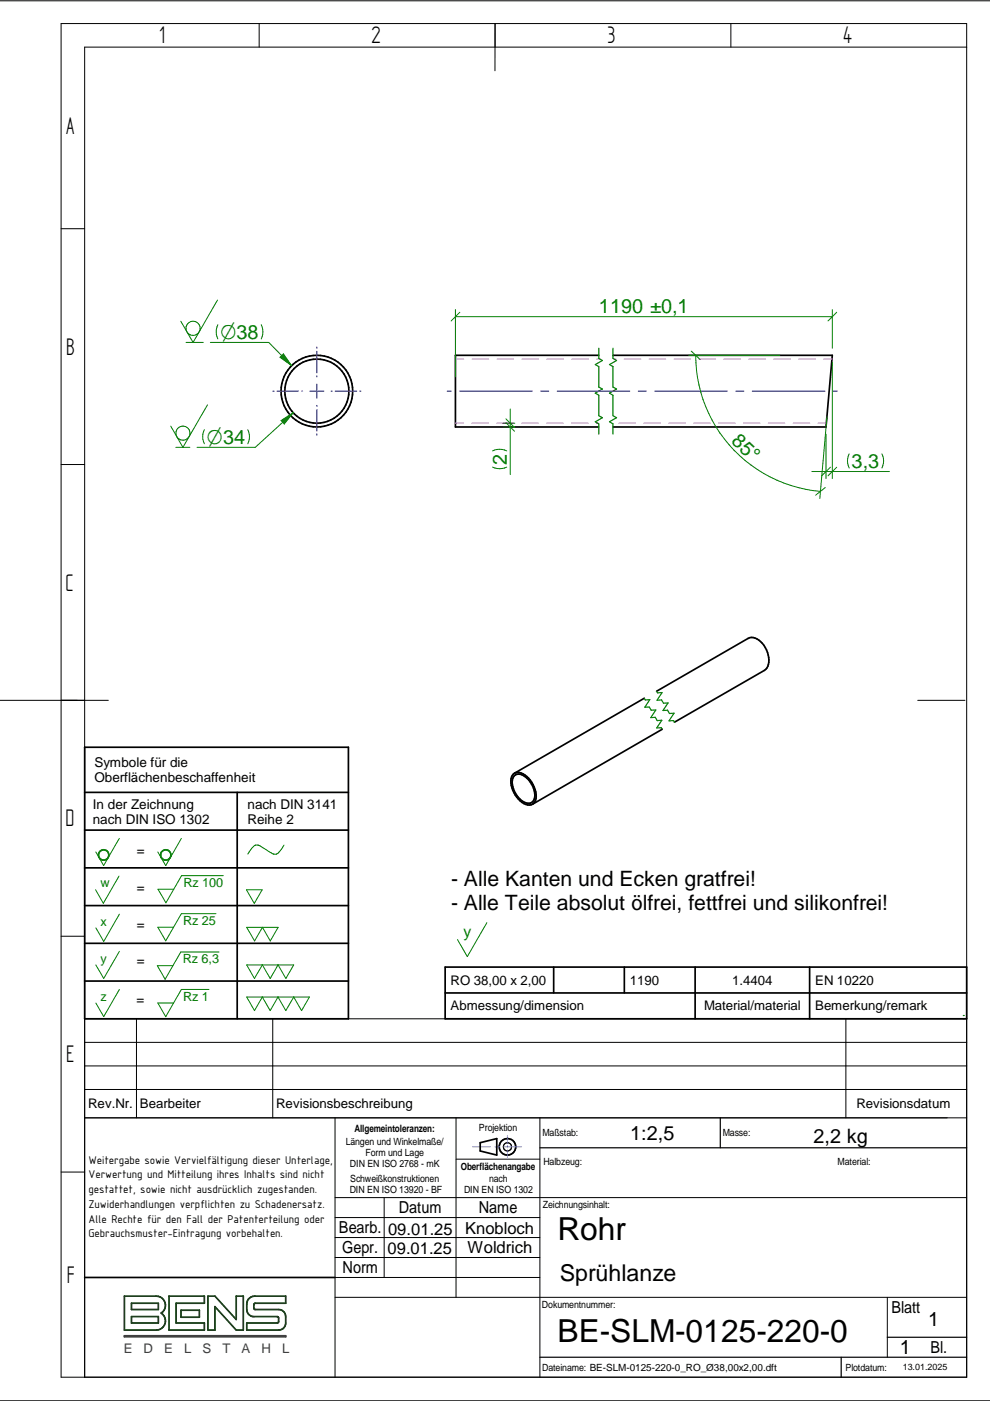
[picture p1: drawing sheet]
<svg xmlns="http://www.w3.org/2000/svg" width="210mm" height="297mm" viewBox="0 0 210 297" stroke-linecap="round" stroke-linejoin="round" font-family="sans-serif">
<g fill="none" stroke="#000" stroke-width=".21">
<path d="M0 .2h209.9M13 5h192v287h-192zM54.9 5v5M105 5l-.1 10M155 5v5M205 10h-187.1v282M13 48.5h4.9M13 98.5h4.9M0 148.5h23M194.6 148.5h10M13 198.5h4.9M17.9 216h187.1"/>
<path d="M28.9 216v21M57.8 216v21M179.3 216v21M17.9 226h187.1M17.9 237h187.1M17.9 231h187.1M17.9 221h187.1M71 237v55M96.7 237v38.1M114.5 237v55M13 248.5h4.9M71 258.1h43.5"/>
<path d="M71 253.9h134M81.4 253.9v16.9M96.7 245.8h17.8M71 275.1h134M71 262.4h43.5M71 266.6h43.5M71 270.8h43.5M188.1 275.1v12.7M0 297h209.9"/>
</g>
<g fill="none" stroke="#000" stroke-width=".25">
<path d="M152.7 237v6.4M114.5 243.4h90.5M114.5 287.8h90.5M178.4 287.8v4.2M188.1 283.5h16.9"/>
<circle cx="107.6" cy="243.2" r=".87"/>
</g>
<g fill="none" stroke="#000" stroke-width=".36">
<path d="M127 75.3h-30.4v15.2h30.4M130 75.3h46.5l-1.4 15.2h-45.1M17.9 158.4h56v57.6h-56zM136.6 148l-27.5 15.9M139.2 146.6l19.4-11.2a2.55 2.55 0 0 1 3 1 5 5 0 0 1 1 5.2l-.5 .5-19.1 11M140.4 154.6l-27.5 15.9M17.9 176h56M17.9 168h56M50.3 168v48M109.1 164.5a1.94 1.94 0 0 1 2.6 .5 4.5 4.5 0 0 1 1.4 4.7 1.6 1.6 0 0 1-2.5 .1 4.7 4.7 0 0 1-1.7-5.1zM109.1 163.9a2.59 2.59 0 0 0-.6 3.1 4.9 4.9 0 0 0 3.7 3.7l.7-.2M109.1 163.9a2.66 2.66 0 0 1 3 1.1 5.3 5.3 0 0 1 1.4 4.7l-.6 .8"/>
<path d="M17.9 184h56M17.9 192h56M17.9 200h56M17.9 208h56M94.4 205h110.6v11h-110.6zM94.4 210.5h110.6M117.4 205v5.5M132.4 205v5.5M147.4 205v11M171.7 205v11M101.8 242.3l3.5-.9v3.5l-3.5-.9zM17.9 270.8h53.1"/>
<circle cx="67.2" cy="82.9" r="6.8"/>
<circle cx="67.2" cy="82.9" r="7.6"/>
<circle cx="107.6" cy="243.2" r="1.75"/>
</g>
<path d="M100.2 243.1h3.8M104.9 243.1h1M106.8 243.1h3.8M107.6 240.7v1.8M107.6 242.9v.5M107.6 243.8v1.8" fill="none" stroke="#229aff" stroke-width=".21"/>
<path d="M26.4 274.8h6.7a1.95 1.95 0 0 1 1.9 1.4 1.95 1.95 0 0 1-.8 2.2 1.95 1.95 0 0 1 .8 2.2 1.95 1.95 0 0 1-1.9 1.4h-6.7zM27.9 276.3h5.7v1.3h-5.7zM27.9 279.1h5.7v1.4h-5.7zM35.8 274.8h7.5v1.5h-6v4.2h6v1.5h-7.5zM38.4 277.8h3.9v1.5h-3.9zM44.1 274.8h1.5l4.5 5v-5h1.5v7.2h-1.5l-4.5-5v5h-1.5zM52.7 275.4l.6-.4 .7-.2h6.6v1.5h-6.5l-.3 .3v.7l.2 .3h5.1l.6 .2 .6 .4a2.99 2.99 0 0 1 .3 2.3l-.3 .9-.9 .6h-7.1v-1.5h6.5l.3-.3v-.8l-.3-.3h-5.3l-.8-.5a3.4 3.4 0 0 1-.2-2.9z" fill="none" stroke="#004000" stroke-width=".36"/>
<path d="M26.4 283.2h34.2v.2h-34.2z" fill="none" stroke="#3f3f3f" stroke-width=".36"/>
<path d="M127 73.8v2.2l.7 .4-1.5 .9 .8 .4v4.4l.7 .4-1.5 .9 .8 .4v4.3l.7 .5-1.5 .8 .8 .5v2.1M130 73.8v2.2l.7 .4-1.5 .9 .8 .4v4.4l.7 .4-1.5 .9 .8 .4v4.3l.7 .5-1.5 .8 .8 .5v2.1M136.6 148l.2 .4 1-.1-1.1 1.6h1l.4 .7 .9-.1-1 1.6h.9l.4 .7 1-.1-1.1 1.6h1l.2 .3M139.2 146.6l.2 .3 1-.1-1.1 1.7 1-.1 .4 .7 .9-.1-1 1.6h.9l.4 .7 1-.1-1.1 1.6h1l.2 .3M204.2 215.3h.1M204.2 216h.1" fill="none" stroke="#008000" stroke-width=".25"/>
<g fill="none" stroke="#008000" stroke-width=".21">
<path d="M44.6 72.6h12.4l4.8 4.9M46.2 68.9l-.4 1.5 .4 1.5M55.4 68.9l.3 1.5-.3 1.5M60.1 75l1.7 2.5-2.4-1.7zM25.3 177.8l-3.3 5.7-1.7-2.9M38.5 177.8l-3.4 5.7-1.6-2.9M60.2 179.2a3 3 0 0 1-1.9 1.9l-.4-.1-2.7-1.6a1.3 1.3 0 0 0-1.9 .5l-.8 1.2M25.2 185.8l-3.3 5.7-1.6-2.9M25.3 193.8l-3.3 5.8-1.7-2.9M45.8 193.7h-7.3l-3.4 5.8-1.6-2.9h3.3M47.3 185.7h-8.8l-3.3 5.7-1.7-2.9h3.3M52.3 188.7h3.3l-1.7 2.8z"/>
<path d="M52.3 196.6h6.7l-1.7 2.9-1.7-2.9-1.6 2.9zM103.2 195.6l-4.1 7.2-2.1-3.6M25.3 201.7l-3.3 5.8-1.7-2.9M25.3 209.8l-3.3 5.7-1.7-2.8M44.3 209.8h-5.8l-3.4 5.8-1.6-2.9h3.3M46.4 201.8h-8.1l-3.3 5.8-1.6-2.9h3.3M52.3 204.6h10l-1.7 2.9-1.7-2.9-1.6 2.9-1.7-2.9-1.6 2.9zM52.3 211.4h13.3l-1.7 2.9-1.6-2.9-1.7 2.9-1.7-2.9-1.6 2.9-1.7-2.9-1.6 2.9z"/>
</g>
<g fill="none" stroke="#008000" stroke-width=".36">
<circle cx="22" cy="181.3" r="1.1"/>
<circle cx="35.1" cy="181.3" r="1.1"/>
</g>
<g fill="none" stroke="#f0f" stroke-width=".25">
<path d="M96.6 76.1h1.7M100.1 76.1h3.5M105.4 76.1h3.5M110.7 76.1h3.5M116 76.1h3.5M121.3 76.1h3.5M126.6 76.1h.6M130.2 76.1h.4M132.4 76.1h3.5M137.6 76.1h3.5M142.9 76.1h3.5M148.2 76.1h3.5"/>
<path d="M153.5 76.1h3.5M158.8 76.1h3.5M164.1 76.1h3.5M169.4 76.1h3.5M174.7 76.1h1.7M96.6 89.7h1.7M100.1 89.7h3.5M105.3 89.7h3.6M110.6 89.7h3.5M115.9 89.7h3.5M121.2 89.7h3.5M126.4 89.7h.3"/>
<path d="M131.3 89.7h3.4M136.5 89.7h3.5M141.8 89.7h3.5M147.1 89.7h3.5M152.4 89.7h3.5M157.6 89.7h3.5M162.9 89.7h3.5M168.2 89.7h3.5M173.5 89.7h1.7"/>
</g>
<path d="M60.1 75l1.7 2.5-2.4-1.7z" fill="#008000"/>
<path d="M43.3 91.1a3.5 3.5 0 0 0 0 3M52.5 91.1a3.3 3.3 0 0 1 0 3M59.6 89.2l2.6-1.7-1.9 2.4zM62.2 87.5l-8.1 7.3h-12.3" fill="none" stroke="#008000" stroke-width=".21"/>
<path d="M59.6 89.2l2.6-1.7-1.9 2.4z" fill="#008000"/>
<g fill="none" stroke="#00f" stroke-width=".21">
<path d="M67.2 73.6v.3M67.2 74.5v4.6M67.2 79.7v.2M57.8 82.9h.3M58.7 82.9h4.6M63.9 82.9h.3M65.7 82.9h3M67.2 81.4v3M67.2 85.9v.3M67.2 86.8v4.6M67.2 92v.3M70.2 82.9h.2"/>
<path d="M71.1 82.9h4.5M76.2 82.9h.3M94.8 82.9h.9M97.4 82.9h15.5M114.6 82.9h1.8M118.1 82.9h15.4M135.3 82.9h1.7M138.8 82.9h15.4M156 82.9h1.7M159.5 82.9h15.4M176.7 82.9h.9"/>
</g>
<g fill="none" stroke="#008000" stroke-width=".21">
<path d="M39.4 72.6h3.7M46.1 63.6l-5.2 9-2.6-4.5M96.6 67.1h79.9M96.6 65.6v14.3M97.5 66.2l-1.8 1.9M146 75.3h19.4M146.6 74.4l1.8 1.8M147.5 75.3a29 29 0 0 0 26.4 28.9M176.5 76.8v24.7M176.5 65.6v8.2M177.4 66.2l-1.8 1.9M37.3 94.8h3"/>
<path d="M44 85.9l-5.2 8.9-2.6-4.5M104.4 95.6a3.3 3.3 0 0 1 3 0M104.4 99l1.5 .4 1.5-.4M106.7 89.7h2.5M106.7 90.5h2.5M107.3 88.8l1.8 1.9M107.3 89.6l1.8 1.8M108.2 86.7v13.9M172.1 100h16.5M175.1 92v9.5M175.3 88.2l-1.5 17.5M176.1 99.1l-1.9 1.8"/>
<path d="M177.4 99.1l-1.8 1.8M180 96.2a3.3 3.3 0 0 0 0 3M187 96.2a3.3 3.3 0 0 1 0 3M175 103.4l-2.1 1.6"/>
<circle cx="40.9" cy="69.6" r="1.5"/>
<circle cx="38.8" cy="91.8" r="1.5"/>
</g>
<g font-size="6.7">
<text x="118.2" y="262.9">Rohr</text>
<text x="118.2" y="284.6">BE-SLM-0125-220-0</text>
</g>
<g font-size="5.8">
<text x="33.8" y="9.2">1</text>
<text x="78.8" y="9.2">2</text>
<text x="128.8" y="9.2">3</text>
<text x="178.8" y="9.2">4</text>
<text x="14" y="28.4">A</text>
<text x="14" y="75.2">B</text>
<text x="13.9" y="125.2">C</text>
<text x="13.9" y="175.2">D</text>
<text x="14" y="225.2">E</text>
<text x="14.2" y="271.9">F</text>
</g>
<text font-size="4.9" x="118.7" y="271.5">Sprühlanze</text>
<g font-size="4.6" fill="#008000">
<text x="46.7" y="71.9">O38</text>
<text x="43.9" y="94.1">O34</text>
</g>
<g font-size="4.5">
<text x="95.7" y="187.9">- Alle Kanten und Ecken gratfrei!</text>
<text x="95.7" y="192.9">- Alle Teile absolut ölfrei, fettfrei und silikonfrei!</text>
</g>
<g font-size="4.2" fill="#008000">
<text x="127" y="66.4">1190 ±0,1</text>
<text x="154.9" y="93.8" transform="rotate(43 154.9 93.8)">85°</text>
<text x="107.4" y="98.5" transform="rotate(-90 107.4 98.5)">2</text>
<text x="180.6" y="99.2">3,3</text>
</g>
<g font-size="4.2">
<text x="133.6" y="241.8">1:2,5</text>
<text x="172.5" y="242.4">2,2 kg</text>
<text x="196.8" y="281.1">1</text>
<text x="190.8" y="287.1">1</text>
</g>
<g font-size="3.5">
<text x="84.6" y="257.2">Datum</text>
<text x="101.5" y="257.2">Name</text>
<text x="71.9" y="261.5">Bearb.</text>
<text x="82.3" y="261.7">09.01.25</text>
<text x="98.6" y="261.5">Knobloch</text>
<text x="72.5" y="265.7">Gepr.</text>
<text x="72.6" y="269.9">Norm</text>
<text x="82.2" y="265.8">09.01.25</text>
<text x="99.1" y="265.6">Woldrich</text>
<text x="189" y="278.4">Blatt</text>
<text x="197.3" y="286.9">Bl.</text>
</g>
<text font-size="3.4" fill="#008000" x="98.3" y="198.6">y</text>
<g font-size="2.9">
<text x="20" y="162.6">Symbole für die</text>
<text x="20" y="165.8">Oberflächenbeschaffenheit</text>
<text x="19.7" y="171.6">In der Zeichnung</text>
<text x="52.5" y="171.6">nach DIN 3141</text>
<text x="19.7" y="174.8">nach DIN ISO 1302</text>
<text x="52.5" y="174.8">Reihe 2</text>
<text x="29" y="181.4">=</text>
<text x="29" y="189.1">=</text>
<text x="29" y="196.9">=</text>
<text x="29" y="204.7">=</text>
<text x="29" y="213">=</text>
</g>
<g font-size="2.8">
<text x="95.5" y="208.7">RO 38,00 x 2,00</text>
<text x="133.6" y="208.7">1190</text>
<text x="155.3" y="208.7">1.4404</text>
<text x="172.8" y="208.7">EN 10220</text>
<text x="95.5" y="214.2">Abmessung/dimension</text>
<text x="149.3" y="214.2">Material/material</text>
<text x="172.8" y="214.2">Bemerkung/remark</text>
<text x="18.7" y="234.9">Rev.Nr.</text>
<text x="29.7" y="234.9">Bearbeiter</text>
<text x="58.6" y="234.9">Revisionsbeschreibung</text>
<text x="181.6" y="234.9">Revisionsdatum</text>
</g>
<g font-size="2.8" fill="#3f3f3f">
<text x="26.2" y="286.8">E</text>
<text x="30.4" y="286.8">D</text>
<text x="34.8" y="286.8">E</text>
<text x="39" y="286.8">L</text>
<text x="42.9" y="286.8">S</text>
<text x="47.2" y="286.8">T</text>
<text x="51.2" y="286.8">A</text>
<text x="55.5" y="286.8">H</text>
<text x="59.8" y="286.8">L</text>
</g>
<g font-size="2.7" fill="#008000">
<text x="21.3" y="188.2">w</text>
<text x="38.9" y="188.1">Rz 100</text>
<text x="21.3" y="196.2">x</text>
<text x="38.8" y="196.1">Rz 25</text>
<text x="21.3" y="204.1">y</text>
<text x="38.7" y="204.3">Rz 6,3</text>
<text x="21.3" y="212.2">z</text>
<text x="38.8" y="212.2">Rz 1</text>
</g>
<g font-size="2.6">
<text x="18.8" y="246.7">Weitergabe sowie Vervielfältigung dieser Unterlage,</text>
<text x="18.8" y="249.9">Verwertung und Mitteilung ihres Inhalts sind nicht</text>
<text x="18.8" y="253">gestattet, sowie nicht ausdrücklich zugestanden.</text>
<text x="18.8" y="256.1">Zuwiderhandlungen verpflichten zu Schadenersatz.</text>
<text x="18.8" y="259.2">Alle Rechte für den Fall der Patenterteilung oder</text>
<text x="18.8" y="262.4">Gebrauchsmuster-Eintragung vorbehalten.</text>
</g>
<g font-size="2.1">
<text x="75.1" y="240">Allgemeintoleranzen:</text>
<text x="101.5" y="239.8">Projektion</text>
<text x="73.3" y="242.8">Längen und Winkelmaße/</text>
<text x="77.5" y="245.1">Form und Lage</text>
<text x="115" y="240.9">Maßstab:</text>
<text x="153.2" y="240.9">Masse:</text>
<text x="74.2" y="247.5">DIN EN ISO 2768 - mK</text>
<text x="74.2" y="250.7">Schweißkonstruktionen</text>
<text x="97.7" y="248">Oberflächenangabe</text>
<text x="103.7" y="250.6">nach</text>
<text x="115.2" y="246.9">Halbzeug:</text>
<text x="177.6" y="247">Material:</text>
<text x="74.1" y="253">DIN EN ISO 13920 - BF</text>
<text x="98.4" y="253">DIN EN ISO 1302</text>
<text x="115.1" y="256.2">Zeichnungsinhalt:</text>
<text x="114.9" y="277.4">Dokumentnummer:</text>
<text x="115" y="290.6">Dateiname: BE-SLM-0125-220-0_RO_Ø38,00x2,00.dft</text>
<text x="179.3" y="290.6">Plotdatum:</text>
</g>
<text font-size="1.9" x="191.4" y="290.5">13.01.2025</text>
</svg>
